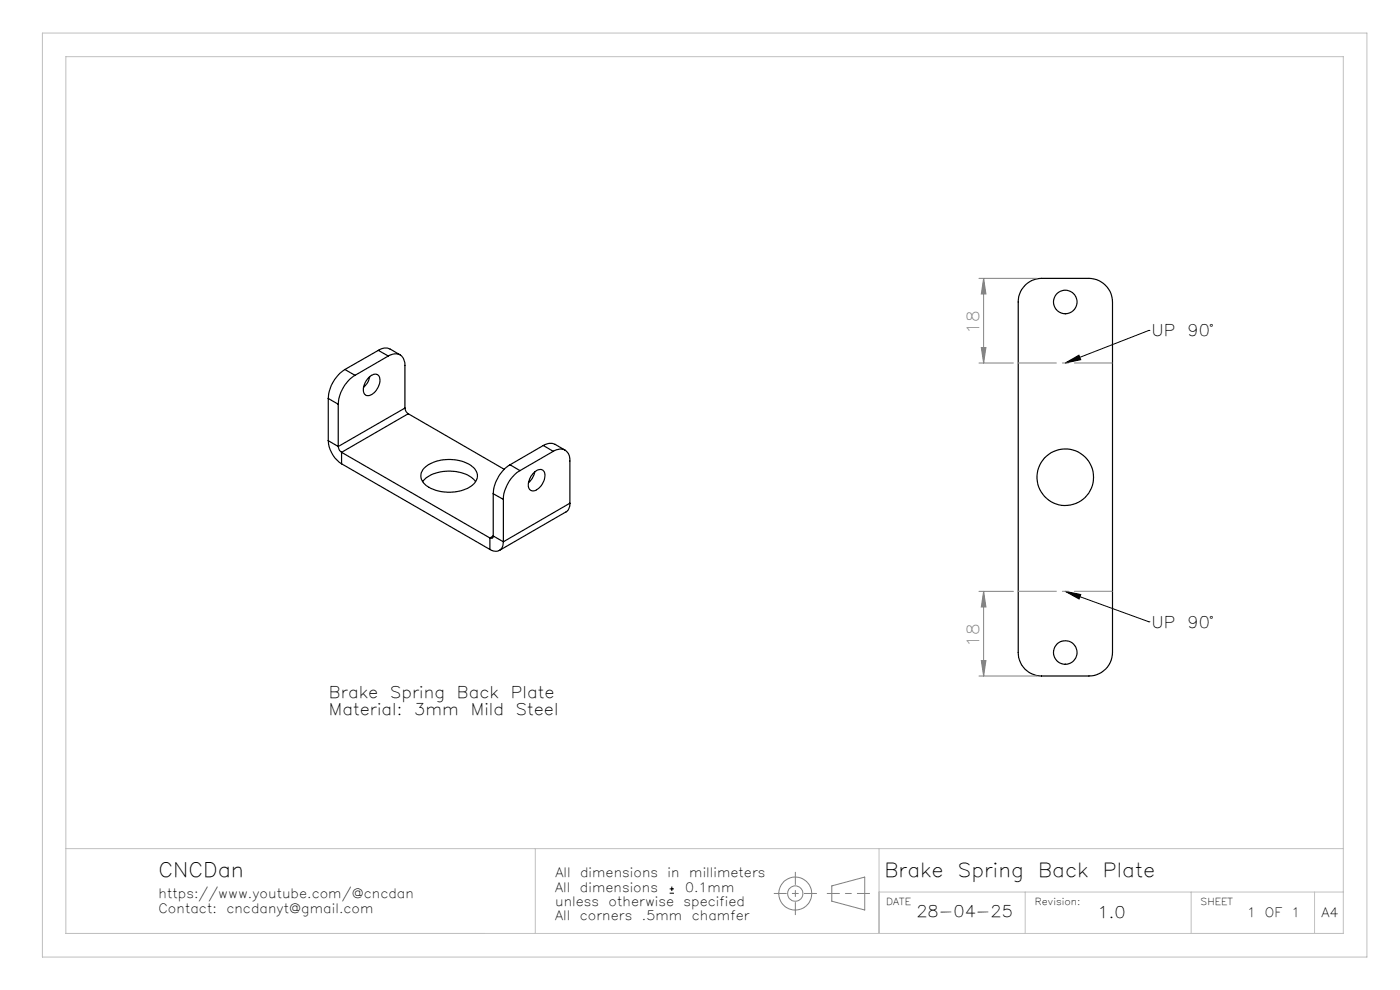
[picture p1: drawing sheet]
<svg xmlns="http://www.w3.org/2000/svg" width="297mm" height="210mm" viewBox="0 0 297 210" stroke-linecap="round" stroke-linejoin="round" font-family="sans-serif">
<g fill="none" stroke="#000" stroke-width=".25">
<path d="M73.2 78.4a7.9 7.9 0 0 0-3.6 6.1M73.2 78.4l2.1 1.2M75.3 79.6a7.8 7.8 0 0 0-3.5 6.2M78.4 79.9a3.6 3.6 0 0 1-1.3 2.3M80.3 74.3a2.45 2.45 0 0 1 2.5-.3l2.1 1.3M80.3 74.3l2.1 1.2M80.3 74.3l-7.1 4.1M82.4 75.5a2.12 2.12 0 0 1 3.5 1.4v9.7M82.4 75.5l-7.1 4.1M217.5 60.5l1.3-1 1.6-.4 10.6-.1a5.1 5.1 0 0 1 5 5.1v74.3a5 5 0 0 1-5 5h-10a4.9 4.9 0 0 1-5-5v-74.3l.1-1.2 .4-1zM69.6 93.5a6.4 6.4 0 0 0 2.9 4.9M69.6 84.5l2.2 1.3"/>
<path d="M69.6 93.5l2.2 1.2M69.6 84.5v9M71.8 94.7a1.6 1.6 0 0 0 .7 1.2M71.8 85.8v8.9M72.5 98.4l31.4 18.1M72.5 95.9v2.5M72.5 95.9l31.4 18.2M78.2 80.1a1.45 1.45 0 0 1 2.2-.4 3.2 3.2 0 0 1-2.5 4.2 1.63 1.63 0 0 1-.6-2.4zM85.9 86.6l.2 .6 .5 .6M85.9 86.6l-14.1 8.1M86.6 87.8l-14.1 8.1M86.6 87.8l20.4 11.7"/>
<path d="M90.1 99.2a8.6 8.6 0 0 1 10.6 .2 2.41 2.41 0 0 1-.8 3.8 8.9 8.9 0 0 1-9.8-.5 2.29 2.29 0 0 1 0-3.5zM108.2 98.6a7.8 7.8 0 0 0-3.6 6.1M108.2 98.6l2.1 1.2M110.3 99.8a7.6 7.6 0 0 0-3.5 6.1M115.3 94.5a2.55 2.55 0 0 1 2.5-.2l2.1 1.2M115.3 94.5l2.1 1.2M115.3 94.5l-7.1 4.1M117.4 95.7a2.13 2.13 0 0 1 3.3 .7l.2 1v9.3M117.4 95.7l-7.1 4.1M89.7 102.2a7.6 7.6 0 0 1 7.3-2.1 5.9 5.9 0 0 1 3.9 2.1M103.9 114.1v2.4M104.6 113.7a.43 .43 0 0 1-.2 .5 .43 .43 0 0 1-.5-.1"/>
<path d="M104.6 104.7l2.2 1.2M104.6 113.7l2.2 1.2M104.6 104.7v9M104.6 113.7l-.7 .4M106.8 114.9a1.74 1.74 0 0 1-.9 1.9 1.74 1.74 0 0 1-2-.3M106.8 105.9v9M113.3 100.3a1.37 1.37 0 0 1 2.1-.3 3.3 3.3 0 0 1-2.4 4.1 1.5 1.5 0 0 1-.7-2.3l.4-.8zM113.5 100.1l-.1 .2a4.2 4.2 0 0 1-1.3 2.1M120.9 106.7a2.01 2.01 0 0 1-.8 1.9l-14.2 8.2M120.9 106.7l-14.1 8.2"/>
<circle cx="226" cy="64.1" r="2.5"/>
<circle cx="226" cy="101.2" r="6"/>
<circle cx="226" cy="138.4" r="2.49"/>
</g>
<path d="M226 77l2.9-1.7 .4 1zM243.7 70.1h.1M243.7 70.1l-17.7 6.9M226 125.4l3.3 .7-.4 1zM226 125.4l17.7 6.5M243.7 131.9h.1M142.1 189.5h.9M142.1 188.6h.9M142.5 188.1v.9" fill="none" stroke="#000" stroke-width=".21"/>
<g fill="none" stroke="#808080" stroke-width=".21">
<path d="M207.7 59h12.3M208.7 59l.5 3.4h-1zM208.7 59v18M207.7 77h7.3M208.2 73.7h1l-.5 3.3zM207.7 125.4h7.3M208.7 125.4l.5 3.4h-1zM208.7 125.4v18M207.7 143.4h12.3M208.2 140.1h1l-.5 3.3zM176.5 187.9l6.9-1.9v7l-6.9-1.8z"/>
<circle cx="168.7" cy="189.5" r="3.5"/>
<circle cx="168.7" cy="189.5" r="1.62"/>
</g>
<path d="M236 77h-20M216 125.4h20" fill="none" stroke="#808080" stroke-width=".21" stroke-dasharray="15.2 1.3 1.3 1.3" stroke-dashoffset="7.1"/>
<path d="M164.2 189.5h9M168.7 194v-9M175.5 189.5h9" fill="none" stroke="#808080" stroke-width=".21" stroke-dasharray="6.3 1.3 1.3 1.3" stroke-dashoffset="3.8"/>
<path d="M9 7h281v196h-281zM14 12h271v186h-271zM14 180h271M113.6 180v18M186.5 180v18M186.5 189.2h98.5M217.5 189.2v8.8M252.7 189.2v8.8M278.9 189.2v8.8" fill="none" stroke="#c0c0c0" stroke-width=".21"/>
<path d="M226 77l2.9-1.7 .4 1zM226 125.4l3.3 .7-.4 1z" fill="#000"/>
<g fill="#808080">
<path d="M208.2 73.7h1l-.5 3.3zM208.7 59l.5 3.4h-1z"/>
<path d="M208.7 125.4l.5 3.4h-1zM208.2 140.1h1l-.5 3.3z"/>
</g>
<text font-size="4.2" x="33.6" y="186">CNCDan</text>
<g font-size="4.1">
<text x="187.6" y="186">Brake</text>
<text x="203.2" y="186">Spring</text>
<text x="220.2" y="186">Back</text>
<text x="233.9" y="186">Plate</text>
</g>
<g font-size="3.5" fill="#808080">
<text x="207.7" y="70.8" transform="rotate(-90 207.7 70.8)">18</text>
<text x="207.7" y="137.2" transform="rotate(-90 207.7 137.2)">18</text>
</g>
<g font-size="3.4">
<text x="244.3" y="71.3">UP</text>
<text x="251.9" y="71.3">90°</text>
<text x="244.3" y="133.2">UP</text>
<text x="251.9" y="133.2">90°</text>
<text x="69.8" y="148.1">Brake</text>
<text x="82.8" y="148.1">Spring</text>
<text x="96.9" y="148.1">Back</text>
<text x="108.4" y="148.1">Plate</text>
<text x="69.8" y="151.6">Material:</text>
<text x="87.9" y="151.6">3mm</text>
<text x="99.9" y="151.6">Mild</text>
<text x="109.4" y="151.6">Steel</text>
<text x="194.4" y="194.6">28-04-25</text>
<text x="232.8" y="194.7">1.0</text>
</g>
<g font-size="2.7">
<text x="117.8" y="186">All</text>
<text x="123.1" y="186">dimensions</text>
<text x="141.6" y="186">in</text>
<text x="146.2" y="186">millimeters</text>
<text x="33.6" y="190.6">https://www.youtube.com/@cncdan</text>
<text x="117.8" y="189.2">All</text>
<text x="123" y="189.2">dimensions</text>
<text x="145.3" y="189.2">0.1mm</text>
<text x="33.6" y="193.6">Contact:</text>
<text x="48" y="193.6">cncdanyt@gmail.com</text>
<text x="117.8" y="192.2">unless</text>
<text x="117.8" y="195.2">All</text>
<text x="123" y="195.2">corners</text>
<text x="129.1" y="192.2">otherwise</text>
<text x="136.2" y="195.2">.5mm</text>
<text x="145" y="192.2">specified</text>
<text x="146.8" y="195.2">chamfer</text>
<text x="264.6" y="194.5">1</text>
<text x="268.4" y="194.5">OF</text>
<text x="273.9" y="194.5">1</text>
<text x="280.3" y="194.5">A4</text>
</g>
<g font-size="2">
<text x="188" y="192">DATE</text>
<text x="219.5" y="192">Revision:</text>
<text x="254.7" y="192">SHEET</text>
</g>
</svg>
